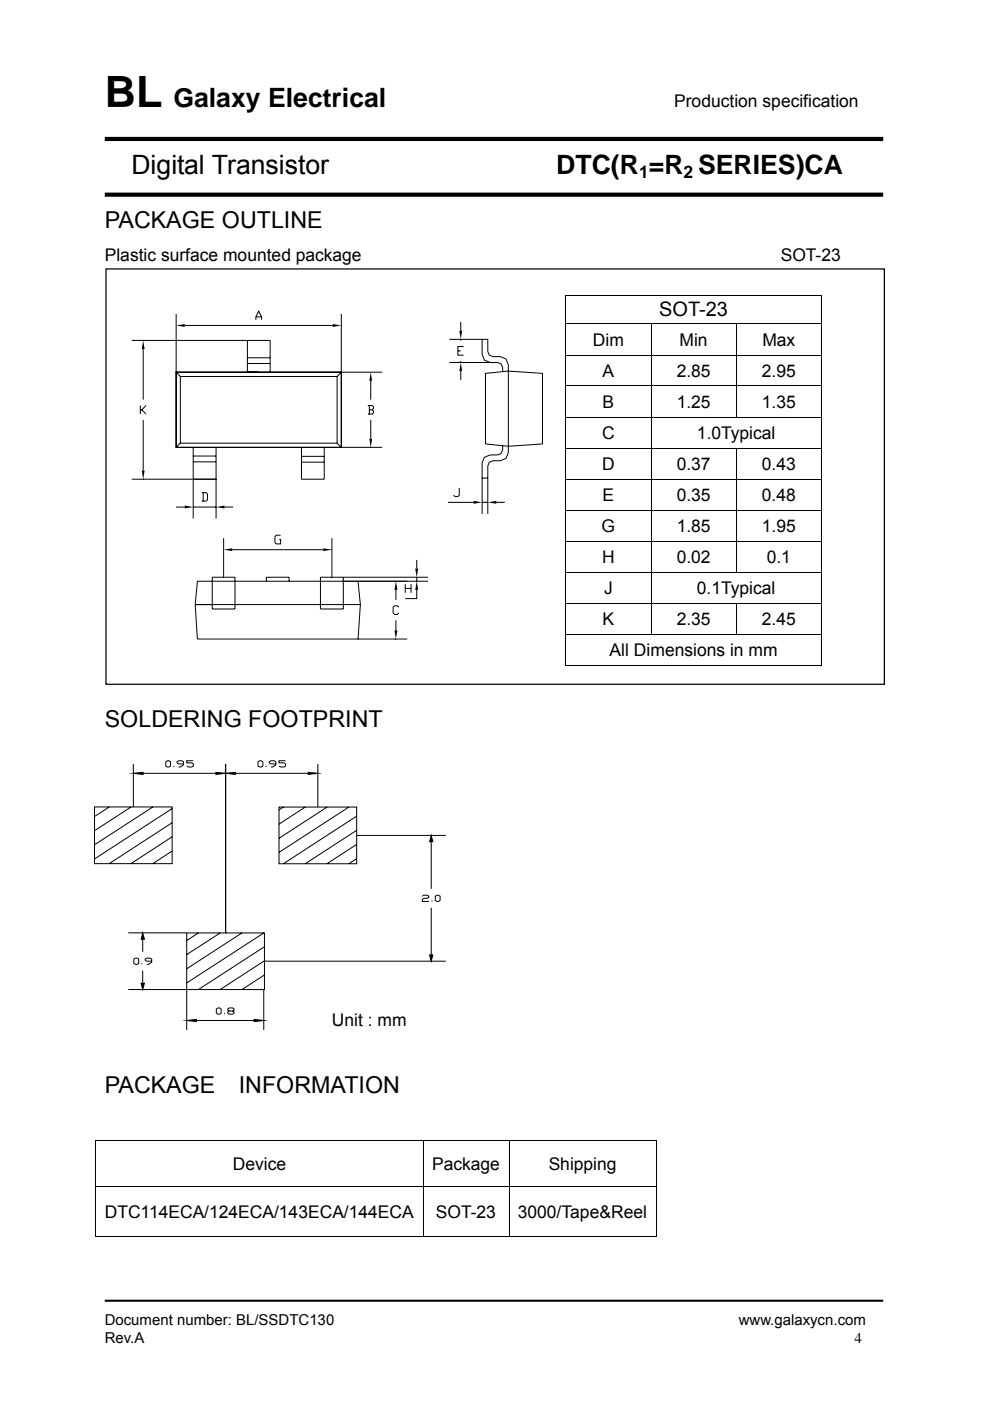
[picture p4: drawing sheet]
<svg xmlns="http://www.w3.org/2000/svg" width="210mm" height="297mm" viewBox="0 0 210 297" stroke-linecap="round" stroke-linejoin="round" font-family="sans-serif">
<path d="M22.2 275.8h165.1" fill="none" stroke="#000" stroke-width=".44"/>
<path d="M22.2 29.5h165.1M22.2 41.3h165.1" fill="none" stroke="#000" stroke-width=".88" stroke-linecap="butt"/>
<path d="M22.5 57h165.1v88.1h-165.1z" fill="#fff"/>
<path d="M22.5 57h165.1v88.1h-165.1z" fill="none" stroke="#000" stroke-width=".26"/>
<path d="M119.9 62.5h.2v.2h-.2zM174.2 62.5h.1v.2h-.1zM174.2 141h.1v.1h-.1zM20.2 241.8h.2v.1h-.2zM139.1 241.8h.2v.1h-.2zM139.1 262h.2v.2h-.2z" fill="#000"/>
<g fill="none" stroke="#000" stroke-width=".21">
<path d="M27.9 72.2h29.4v6.8M30.4 74v10.7M37.4 78.9h35v15.9h-35zM37.4 66.6v12.3l.8 .9M38.2 79.8v14.2M38.2 79.8h33.3M39.2 69h31.4M52.5 72.2v6.7h2.4M52.5 77.1h4.8M52.5 75.9h4.8M54.3 67.8v-.6l.6-1.2 .6 1.2v.6M54.3 67.2h1.2"/>
<path d="M71.5 79.8v14.2M72.4 78.9h8.6M72.4 78.9l-.9 .9M72.4 66.6v12.3M95.3 71.9h8.2v2.6l.3 .8 .8 .3h1.5l1.2 .5 .5 1.2v18.7l-.5 1.2-1.2 .5h-1.5l-.8 .3-.3 .8v10.2M95.3 76.9h10.2l.8 .3 .3 .8v.8M97.1 74.4h.6M97.7 68.3v1.8M97.7 71.9v.3M97.7 76.5v.4M97.7 78.7v1.8M98.3 73.5h-1.2v1.8h1.2"/>
<path d="M102.3 71.9v3.2l.4 1.2 1.2 .6M103 79.2l4.8-.5 7.3 .5v14.9l-7.3 .5-4.8-.5zM119.9 62.6h54.4M119.9 68.7h54.4M119.9 75.3h54.4M120 62.7v5.9M120 68.8v6.4M120 75.4v6.3M138.1 68.8v6.4M138.1 75.4v6.3M156.2 68.8v6.4M156.2 75.4v6.3"/>
<path d="M174.3 62.7v5.9M174.3 68.8v6.4M174.3 75.4v6.3M29.8 86v1.8M30.1 86.9l.9 .9M30.4 89v10.8M31 86l-.9 .9h-.3M38.2 94h33.3M38.2 94l-.8 .8M41 94.8v15.1M41 96.7h4.8M41 97.9h4.8"/>
<path d="M45.8 94.9v15M63.9 96.8h4.9M63.9 98h4.9M68.8 94.8v6.8h-4.9v-6.7M71.5 94l.9 .8h8.6M78 86h.9l.3 .3v.3l-.3 .3M78.3 86.9h.6l.3 .3v.3l-.3 .3h-.9M78.3 86v1.8M78.6 80.8v3.9M78.6 89v4M106.6 94.5v.9l-.3 .7-.8 .4h-1.6l-1.2 .5-.4 1.2v10.8M119.9 81.8h54.4"/>
<path d="M119.9 88.4h54.4M119.9 95h54.4M120 81.9v6.4M120 88.5v6.4M120 95.1v6.4M138.1 81.9v6.4M138.1 88.5v6.4M138.1 95.1v6.4M156.2 81.9v6.4M156.2 95.1v6.4M174.3 81.9v6.4M174.3 88.5v6.4"/>
<path d="M174.3 95.1v6.4M27.9 101.6h17.9M37.4 107.5h1.8M41 107.5h4.8M42.8 104.4h.9l.3 .3v1.3l-.3 .3h-.9M43.1 104.4v1.9M47.4 114.1v8.3M47.6 107.5h1.8M49.3 116.5h19.3M59.5 113.5h-.9l-.3 .3v1.2l.3 .3h.9v-.9h-.3M70.4 114.1v8.3M88.4 118.7v1.8"/>
<path d="M95 106.5h5.4M97.4 103.4v1.6l-.3 .3h-.6l-.3-.3M102.3 101.4h1.2M102.3 106.5h1.2M105.3 106.5h1.8M119.9 101.6h54.4M119.9 108.2h54.4M119.9 114.7h54.4M120 101.7v6.4M120 108.2v6.4M120 114.8v6.4M138.1 101.7v6.4"/>
<path d="M138.1 108.2v6.4M138.1 114.8v6.4M156.2 101.7v6.4M156.2 108.2v6.4M156.2 114.8v6.4M174.3 101.7v6.4M174.3 108.2v6.4M174.3 114.8v6.4M41.4 128.2l.5 7.3h44.5M41.4 128.2h35M45 122.4h4.8v6.7h-4.8zM56.5 123.2v-.8h4.8v.8"/>
<path d="M72.8 122.4v6.7h-4.8v-6.7h22.8M75.9 123.3l.5 4.9M76.4 128.2l-.5 7.3M84 125.1v2.1M84 131.5v2.1M84.6 128.7l-.3-.3h-.6l-.3 .3v1.3l.3 .3h.6l.3-.3M86 123.8v1.9M86 124.8h1.2M87.2 123.8v1.9M88.4 125.1v1.8h-2.4M88.4 122.4v.8M90.8 123.2h-48.9l-.5 5"/>
<path d="M119.9 121.3h54.4M119.9 127.9h54.4M119.9 134.5h54.4M120 121.4v6.4M120 128v6.4M120 134.6v6.5M138.1 121.4v6.4M138.1 128v6.4M156.2 128v6.4M174.3 121.4v6.4M174.3 128v6.4M174.3 134.6v6.5"/>
<path d="M119.9 141.1h54.3M20 171.1h16.5v12h-16.5zM23.2 171.1l-3.2 2M27.8 171.1l-7.8 5M28.3 164l2.1-.3v.5zM28.3 162v9.1M30.4 164h15.4M32.4 171.1l-12.4 8M35.2 161.5l.3-.2h.3l.4 .2v.9l-.4 .2-.6-.2zM36.5 171.4l-16.5 10.7M36.5 174.4l-13.3 8.7M36.5 177.4l-8.7 5.7"/>
<path d="M36.9 162.4v.2M38.9 162h-1l-.4-.3v-.2l.4-.2h.7l.3 .2v.7l-.7 .4h-.3M41 161.3h-1.4v.4h1l.4 .3v.4l-.4 .2h-.6l-.4-.2M45.8 163.7l2.1 .3-2.1 .2zM47.9 164l2-.3v.5zM47.9 164h.1M47.9 162v35.8M49.9 164h15.5M54.7 161.5l.4-.2h.3l.4 .2v.9l-.4 .2-.7-.2zM56.4 162.4v.2M58.5 162h-1l-.4-.3v-.2l.4-.2h.6l.4 .2v.7l-.7 .4h-.3M59.2 171.1h16.4v12h-16.4z"/>
<path d="M60.1 171.1l-.9 .6M60.6 161.3h-1.4v.4h1l.4 .3v.4l-.4 .2h-.7l-.3-.2M64.7 171.1l-5.5 3.6M65.4 163.7l2 .3-2 .2zM67.4 162v9.1M67.4 164h.1M69.4 171.1l-10.2 6.6M74 171.1l-14.8 9.6M75.6 177.1h19M75.6 173l-15.5 10.1M75.6 176l-10.9 7.1M75.6 179l-6.3 4.1"/>
<path d="M91.5 177.1l.3 1.4h-.7zM91.5 178.5v9.9M27.2 197.8h12.4M30.3 197.8l.3 1.3h-.7zM30.3 199.1v2.7M36.5 180.4l-4.1 2.7M39.6 197.8h16.5v12h-16.5zM42.1 197.8l-2.5 1.6M46.7 197.8l-7.1 4.6M47.9 197.8h.1M51.4 197.8l-11.8 7.6M56 197.8l-16.4 10.6"/>
<path d="M75.6 182l-1.6 1.1M89.6 190l.3-.2h.7l.4 .2v.2l-.4 .3h-.7l-.3 .2v.4h1.4M91.5 192.5v10M91.6 190.9v.2M92.3 190l.4-.2 .6 .2v.9l-.3 .2h-.3l-.4-.2zM27.2 209.8h12.4v8.6M28.4 203.3l.3-.2 .7 .2v.9l-.3 .3h-.4l-.3-.3zM29.9 208.5h.7l-.3 1.3zM30.1 204.2v.3M30.3 205.8v2.7M32.2 203.8h-1.1l-.3-.2v-.3l.3-.2h.7l.4 .2v.7l-.7 .5h-.4M39.6 216.4l2.1-.3v.5z"/>
<path d="M41.7 216.4h12.2M45.9 213.9l.3-.2h.4l.3 .2v.9l-.3 .2h-.4l-.3-.2zM47.6 214.8v.2M48.6 214.4l-.3-.3v-.2l.3-.2h.7l.4 .2v.2l-.4 .3h-.7l-.3 .2v.2l.3 .2h.7l.4-.2v-.2l-.4-.2M53.9 216.1l2 .3-2 .2zM55.9 209.8h.1M55.9 216.4h.1M55.9 209.8v8.6M56.1 203.8h.1M56.1 203.8h38.5M56.1 200.7l-14 9.1M56.1 203.7l-9.4 6.1"/>
<path d="M56.1 206.7l-4.8 3.1M56.1 209.7l-.2 .1M91.1 202.5h.7l-.3 1.3zM20.2 241.9h119.1M20.2 251.5h119.1M20.3 241.9v9.6M20.3 251.6v10.6M89.7 241.9v9.6M89.7 251.6v10.6M108 241.9v9.6M108 251.6v10.6M139.2 241.9v9.6"/>
<path d="M139.2 251.6v10.6M20.2 262.1h69.5M89.8 262.1h18.1M108.1 262.1h31"/>
</g>
<path d="M28.3 164h2.1M45.8 164h4.1M65.4 164h2" fill="none" stroke="#000" stroke-width=".44"/>
<g fill="#000">
<path d="M30.4 72.2l.3 1.8h-.6zM37.4 69l1.8-.3v.6zM70.6 68.7l1.8 .3-1.8 .3zM97.4 70.1h.6l-.3 1.8zM97.7 76.9l.3 1.8h-.6zM30.1 99.8h.6l-.3 1.8zM78.6 78.9l.3 1.9h-.6zM78.3 93h.6l-.3 1.8zM39.2 107.2l1.8 .3-1.8 .3zM45.8 107.5l1.8-.3v.6zM47.4 116.5l1.9-.3v.6zM68.6 116.2l1.8 .3-1.8 .3z"/>
<path d="M100.4 106.2l1.9 .3-1.9 .3zM103.5 106.5l1.8-.3v.6zM84 123.2l.3 1.9h-.6zM83.7 133.6h.6l-.3 1.9zM88.1 120.5h.6l-.3 1.9zM88.4 123.2l.3 1.9h-.6zM91.5 177.1l.3 1.4h-.7zM30.3 197.8l.3 1.3h-.7zM29.9 208.5h.7l-.3 1.3zM39.6 216.4l2.1-.3v.5zM53.9 216.1l2 .3-2 .2zM91.1 202.5h.7l-.3 1.3z"/>
</g>
<text font-size="9.2" x="22.2" y="22.7">BL</text>
<g font-size="5.7">
<text x="36.8" y="22.7">Galaxy Electrical</text>
<text x="27.9" y="37">Digital Transistor</text>
<text x="118" y="37">DTC(R =R SERIES)CA</text>
</g>
<g font-size="4.9">
<text x="22.2" y="48.3">PACKAGE OUTLINE</text>
<text x="22.2" y="154.1">SOLDERING FOOTPRINT</text>
<text x="22.2" y="231.7">PACKAGE</text>
<text x="50.7" y="231.7">INFORMATION</text>
</g>
<text font-size="4.2" x="139.8" y="67">SOT-23</text>
<g font-size="3.7">
<text x="143" y="22.7">Production specification</text>
<text x="135.6" y="37.7">1</text>
<text x="145" y="37.7">2</text>
<text x="22.2" y="55.4">Plastic surface mounted package</text>
<text x="165.6" y="55.4">SOT-23</text>
<text x="125.8" y="73.3">Dim</text>
<text x="144.1" y="73.3">Min</text>
<text x="161.7" y="73.3">Max</text>
<text x="127.8" y="79.9">A</text>
<text x="143.5" y="79.9">2.85</text>
<text x="161.6" y="79.9">2.95</text>
<text x="127.8" y="86.5">B</text>
<text x="143.5" y="86.5">1.25</text>
<text x="161.6" y="86.5">1.35</text>
<text x="127.7" y="93.1">C</text>
<text x="147.8" y="93.1">1.0Typical</text>
<text x="127.7" y="99.7">D</text>
<text x="143.5" y="99.7">0.37</text>
<text x="161.6" y="99.7">0.43</text>
<text x="127.8" y="106.2">E</text>
<text x="143.5" y="106.2">0.35</text>
<text x="161.6" y="106.2">0.48</text>
<text x="127.6" y="112.8">G</text>
<text x="143.5" y="112.8">1.85</text>
<text x="161.6" y="112.8">1.95</text>
<text x="127.7" y="119.4">H</text>
<text x="143.5" y="119.4">0.02</text>
<text x="162.6" y="119.4">0.1</text>
<text x="128.1" y="126">J</text>
<text x="147.8" y="126">0.1Typical</text>
<text x="127.8" y="132.5">K</text>
<text x="143.5" y="132.5">2.35</text>
<text x="161.6" y="132.5">2.45</text>
<text x="129.3" y="139.1">All Dimensions in mm</text>
<text x="70.4" y="217.6">Unit : mm</text>
<text x="49.4" y="248.1">Device</text>
<text x="91.7" y="248.1">Package</text>
<text x="116.4" y="248.1">Shipping</text>
<text x="22.2" y="258.2">DTC114ECA/124ECA/143ECA/144ECA</text>
<text x="92.4" y="258.2">SOT-23</text>
<text x="109.8" y="258.2">3000/Tape&amp;Reel</text>
</g>
<g font-size="3.2">
<text x="22.2" y="281">Document number: BL/SSDTC130</text>
<text x="156.7" y="281">www.galaxycn.com</text>
<text x="22.2" y="284.7">Rev.A</text>
<text x="181.3" y="284.7">4</text>
</g>
</svg>
